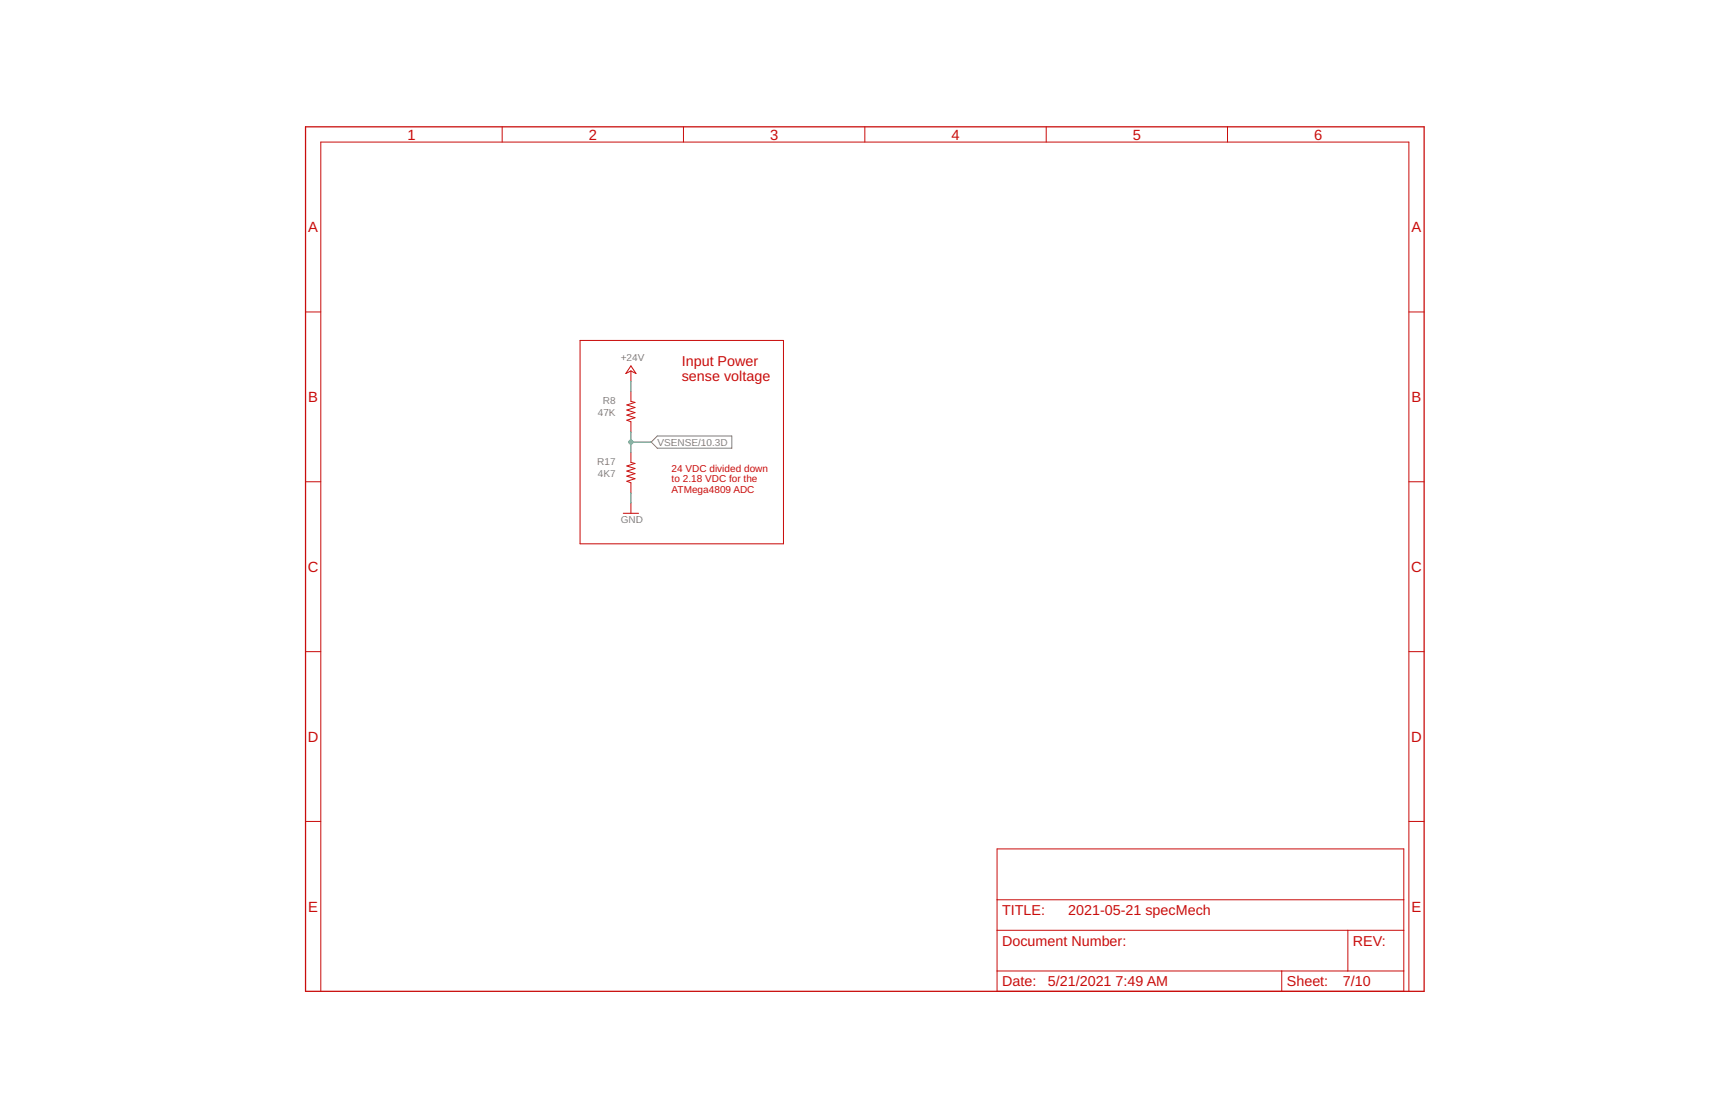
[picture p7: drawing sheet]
<svg xmlns="http://www.w3.org/2000/svg" width="432mm" height="279mm" viewBox="0 0 432 279" stroke-linecap="round" stroke-linejoin="round" font-family="sans-serif">
<path d="M162.6 110.4l1.6-1.5h18.6v3h-18.6z" fill="none" stroke="#808080" stroke-width=".25"/>
<path d="M76.3 31.7h279.4v215.8h-279.4z" fill="none" stroke="#c90d0c" stroke-width=".32"/>
<g fill="none" stroke="#c90d0c" stroke-width=".25">
<path d="M125.4 31.7v3.8M170.7 31.7v3.8M216 31.7v3.8M261.3 31.7v3.8M306.6 31.7v3.8M76.3 77.9h3.8M351.9 77.9h3.8M144.9 85h50.8v50.8h-50.8zM157.6 91.4l1.2 1.9-1.2-.7-1.3 .7zM157.6 92.6v2.6M157.6 97.7v2.5l1 .3-2.1 .6 2.1 .6-2.1 .7 2.1 .6-2.1 .7 2.1 .6-2.1 .6 1.1 .4v2.5M157.6 112.9v2.6l1 .2-2.1 .7 2.1 .6-2.1 .6 2.1 .7-2.1 .6 2.1 .6-2.1 .7 1.1 .3v2.6"/>
<path d="M76.3 120.3h3.8M155.7 128.2h3.8M157.6 125.6v2.6M351.9 120.3h3.8M76.3 162.7h3.8M351.9 162.7h3.8M76.3 205.1h3.8M249 212h101.6v35.5h-101.6zM351.9 205.1h3.8M249 232.3h101.6M249 224.7h101.6M336.6 232.3v10.1"/>
<path d="M80.1 247.5v-212h271.8v212M249 242.4h101.6M320.1 242.4v5.1"/>
</g>
<path d="M157.6 95.2v2.5M157.6 107.8v5.1M157.6 110.4h5M157.6 123.1v2.5" fill="none" stroke="#0dab76" stroke-width=".25"/>
<circle cx="157.6" cy="110.4" r=".51" fill="#0dab76" stroke="#0dab76" stroke-width=".25"/>
<g font-size="3.7" fill="#c90d0c">
<text x="101.7" y="34.9">1</text>
<text x="147" y="34.9">2</text>
<text x="192.3" y="34.9">3</text>
<text x="237.6" y="34.9">4</text>
<text x="282.9" y="34.9">5</text>
<text x="328.2" y="34.9">6</text>
<text x="77" y="58">A</text>
<text x="352.5" y="58">A</text>
<text x="77" y="100.4">B</text>
<text x="352.5" y="100.4">B</text>
<text x="76.9" y="142.8">C</text>
<text x="352.4" y="142.8">C</text>
<text x="76.9" y="185.2">D</text>
<text x="352.4" y="185.2">D</text>
<text x="77" y="227.6">E</text>
<text x="352.5" y="227.6">E</text>
</g>
<g font-size="3.6" fill="#c90d0c">
<text x="170.3" y="91.3">Input Power</text>
<text x="170.3" y="95.2">sense voltage</text>
<text x="250.3" y="228.5">TITLE:</text>
<text x="266.8" y="228.5">2021-05-21 specMech</text>
<text x="250.3" y="236.1">Document Number:</text>
<text x="337.9" y="236.1">REV:</text>
<text x="250.3" y="246.3">Date:</text>
<text x="261.7" y="246.3">5/21/2021</text>
<text x="278.6" y="246.3">7:49 AM</text>
<text x="321.4" y="246.3">Sheet:</text>
<text x="335.3" y="246.3">7/10</text>
</g>
<g font-size="2.5" fill="#808080">
<text x="155" y="90.1">+24V</text>
<text x="150.6" y="101">R8</text>
<text x="149.3" y="103.8">47K</text>
<text x="164.2" y="111.3">VSENSE/10.3D</text>
<text x="149.2" y="116.2">R17</text>
<text x="149.3" y="119">4K7</text>
<text x="155" y="130.7">GND</text>
</g>
<g font-size="2.5" fill="#c90d0c">
<text x="167.7" y="117.8">24 VDC divided down</text>
<text x="167.7" y="120.4">to 2.18 VDC for the</text>
<text x="167.7" y="123.1">ATMega4809 ADC</text>
</g>
</svg>
